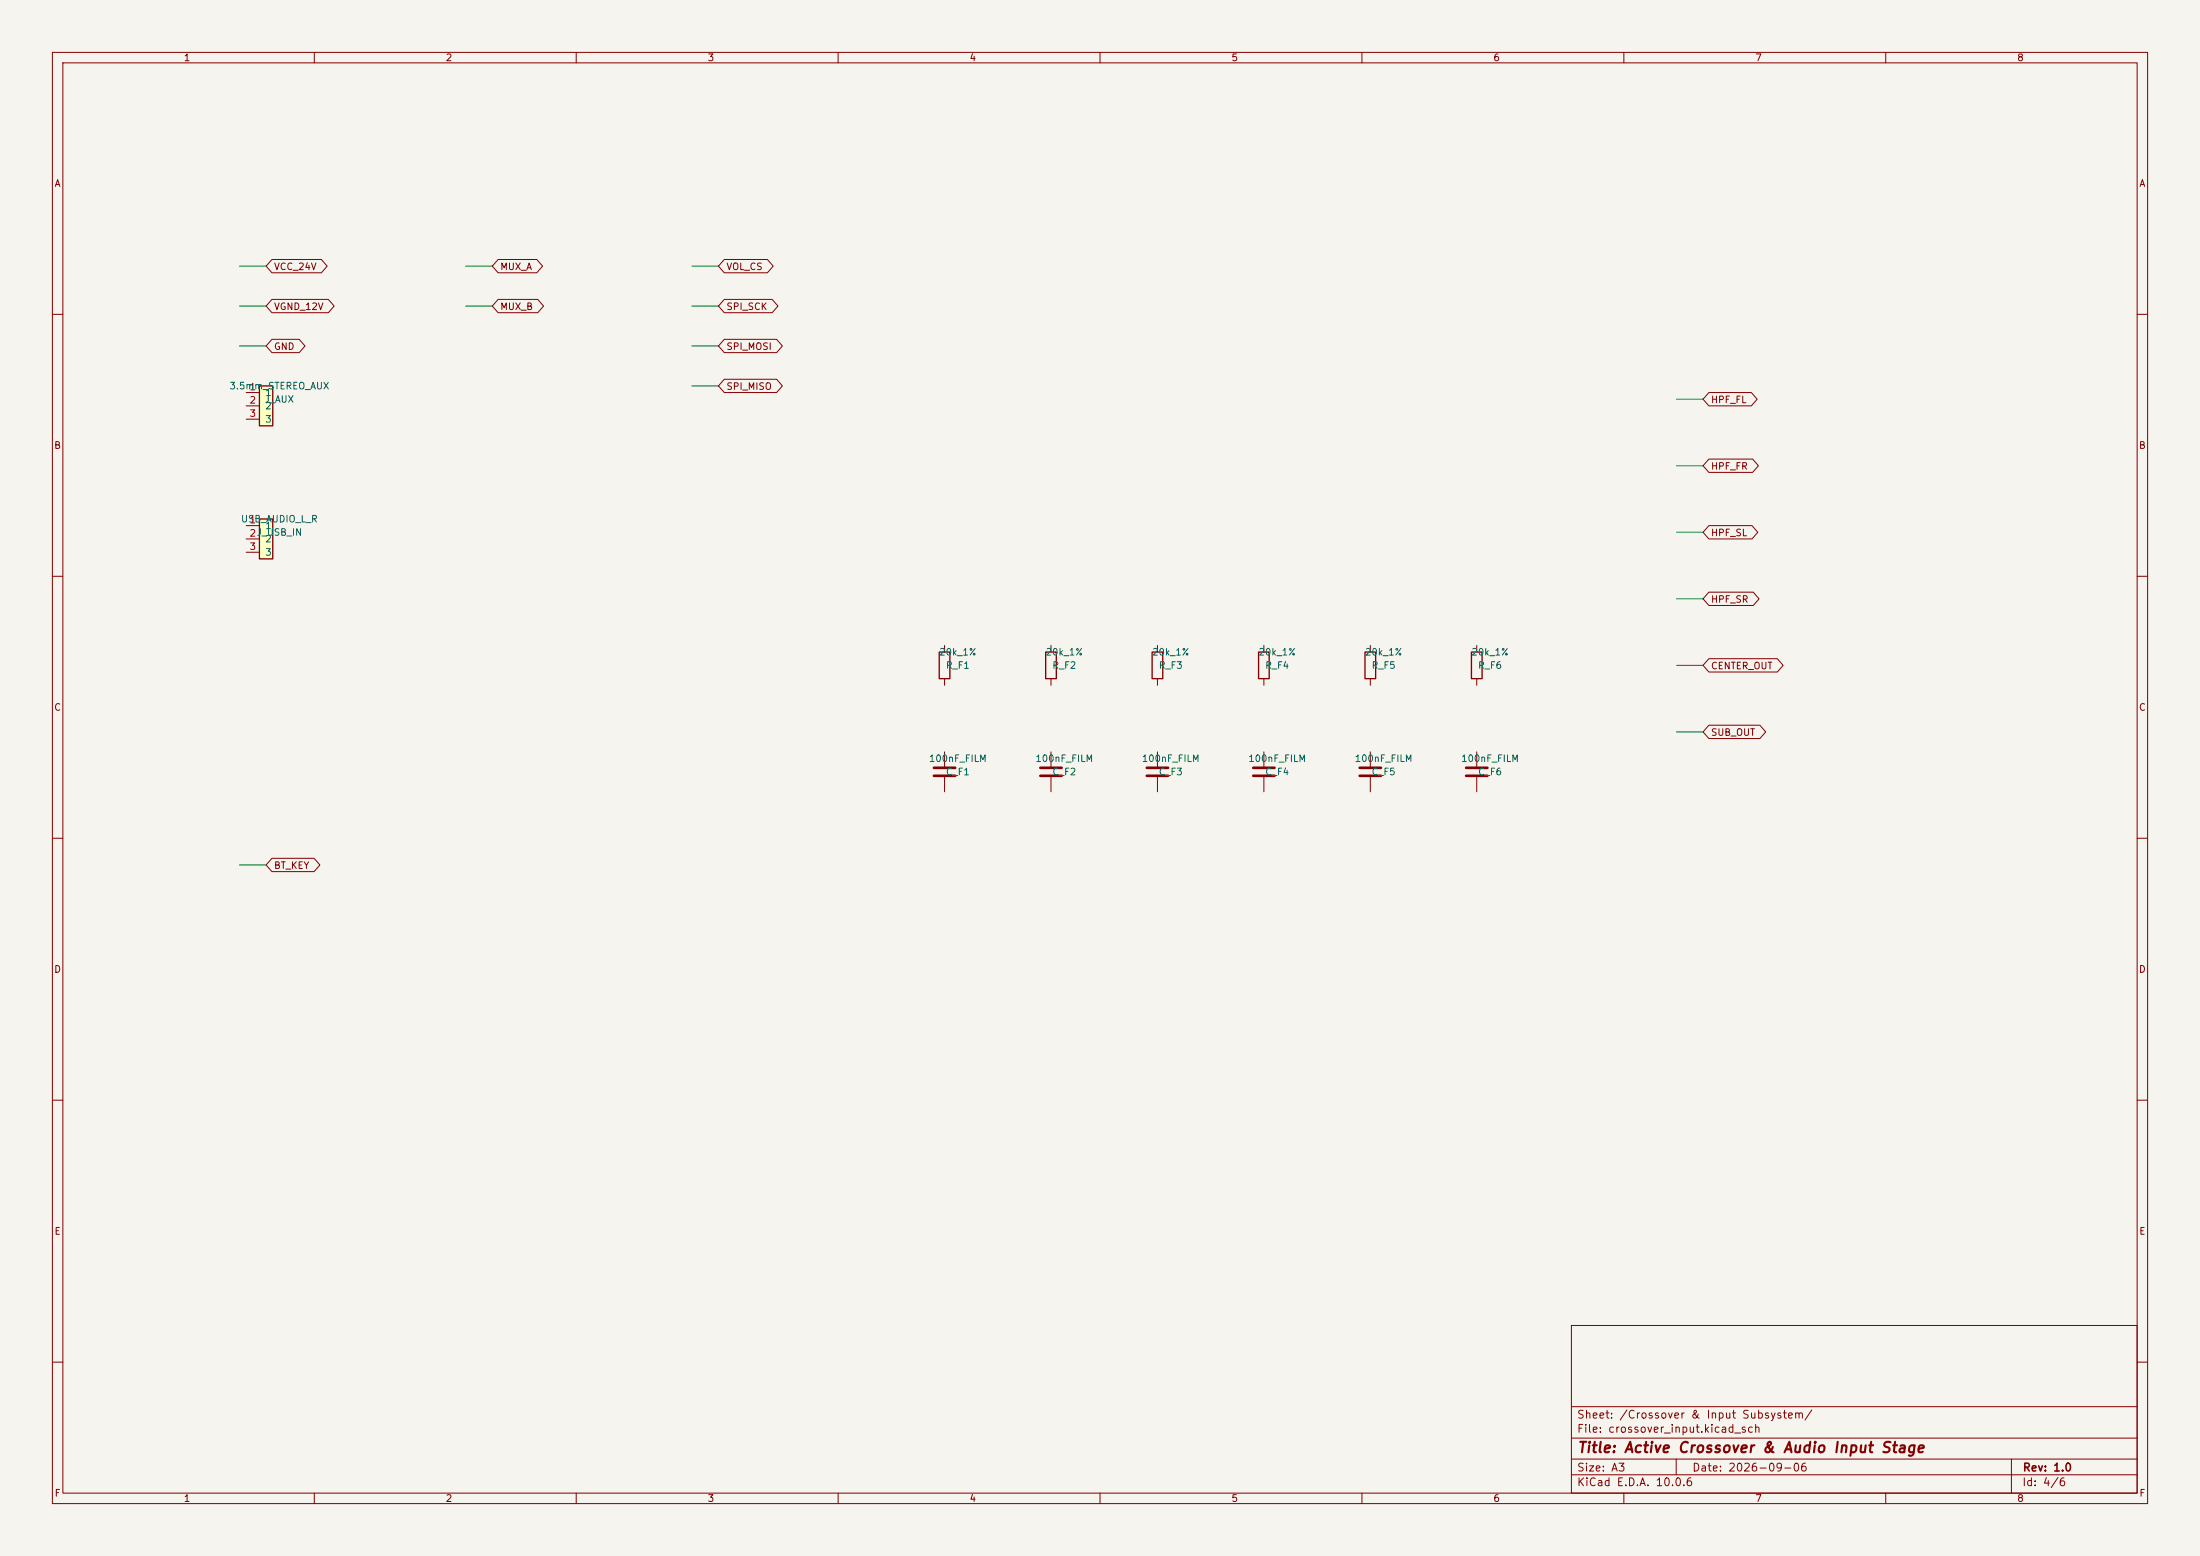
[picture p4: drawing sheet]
<svg xmlns="http://www.w3.org/2000/svg" width="420mm" height="297mm" viewBox="0 0 420 297" stroke-linecap="round" stroke-linejoin="round" font-family="sans-serif">
<path d="M0 0h420v297h-420z" fill="#f5f4ef" stroke="#f5f4ef" stroke-width=".19"/>
<g fill="none" stroke="#840000" stroke-width=".19">
<path d="M10 10h400v277h-400zM12 12h396v273h-396zM60 10v2M110 10v2M160 10v2M210 10v2M260 10v2M310 10v2M360 10v2M10 60h2M408 60h2M10 110h2"/>
<path d="M408 110h2M10 160h2M408 160h2M10 210h2M408 210h2M300 253h108v32h-108zM10 260h2M300 278.5h108M300 274.5h108M300 268.5h108M320 278.5v3M384 278.5v6.5"/>
<path d="M408 260h2M60 285v2M110 285v2M160 285v2M210 285v2M260 285v2M300 281.5h108M310 285v2M360 285v2"/>
</g>
<path d="M49.5 99.1h2.6v7.6h-2.6z" fill="#ffffc2"/>
<path d="M49.5 99.1h2.6v7.6h-2.6zM179.3 124.5h2v5h-2zM199.6 124.5h2.1v5h-2.1zM219.9 124.5h2.1v5h-2.1zM240.3 124.5h2v5h-2zM260.6 124.5h2v5h-2zM280.9 124.5h2v5h-2z" fill="none" stroke="#840000" stroke-width=".25"/>
<g fill="none" stroke="#840000" stroke-width=".19">
<path d="M47 100.3h2.5M47 102.9h2.5M47 105.4h2.5M180.3 123.2v1.3M180.3 129.5v1.3M200.6 123.2v1.3M200.6 129.5v1.3M221 123.2v1.3M221 129.5v1.3M241.3 123.2v1.3M241.3 129.5v1.3M261.6 123.2v1.3"/>
<path d="M261.6 129.5v1.3M281.9 123.2v1.3M281.9 129.5v1.3M180.3 143.5v3.1M180.3 148.1v3M200.6 143.5v3.1M200.6 148.1v3M221 143.5v3.1M221 148.1v3M241.3 143.5v3.1M241.3 148.1v3M261.6 143.5v3.1"/>
<path d="M261.6 148.1v3M281.9 143.5v3.1M281.9 148.1v3"/>
</g>
<path d="M178.3 146.6h4.1M178.3 148.1h4.1M198.6 146.6h4.1M198.6 148.1h4.1M218.9 146.6h4.1M218.9 148.1h4.1M239.2 146.6h4.1M239.2 148.1h4.1M259.6 146.6h4M259.6 148.1h4M279.9 146.6h4.1M279.9 148.1h4.1" fill="none" stroke="#840000" stroke-width=".51"/>
<path d="M49.5 73.7h2.6v7.6h-2.6z" fill="#ffffc2"/>
<path d="M49.5 73.7h2.6v7.6h-2.6z" fill="none" stroke="#840000" stroke-width=".25"/>
<g fill="none" stroke="#840000" stroke-width=".19">
<path d="M51.9 57.1h10.8l1.1 1.3-1.1 1.3h-10.8l-1.1-1.3zM51.9 49.5h9.4l1.2 1.3-1.2 1.3h-9.4l-1.1-1.3zM95.1 49.5h7.4l1.1 1.3-1.1 1.3h-7.4l-1.1-1.3zM95.1 57.1h7.6l1.1 1.3-1.1 1.3h-7.6l-1.1-1.3zM138.3 49.5h8.2l1.1 1.3-1.1 1.3h-8.2l-1.1-1.3zM138.3 57.1h9.1l1.1 1.3-1.1 1.3h-9.1l-1.1-1.3zM47 74.9h2.5M47 77.5h2.5M51.9 64.8h5.2l1.1 1.2-1.1 1.3h-5.2l-1.1-1.3zM138.3 72.4h10l1.1 1.3-1.1 1.2h-10l-1.1-1.2zM138.3 64.8h10l1.1 1.2-1.1 1.3h-10l-1.1-1.3zM326.2 74.9h8.1l1.2 1.3-1.2 1.3h-8.1l-1.1-1.3z"/>
<path d="M47 80h2.5M326.2 87.6h8.4l1.1 1.3-1.1 1.3h-8.4l-1.1-1.3zM326.2 100.3h8.3l1.1 1.3-1.1 1.3h-8.3l-1.1-1.3zM326.2 113h8.5l1.1 1.3-1.1 1.3h-8.5l-1.1-1.3zM326.2 138.4h9.8l1.1 1.3-1.1 1.3h-9.8l-1.1-1.3zM326.2 125.7h13.1l1.1 1.3-1.1 1.3h-13.1l-1.1-1.3zM51.9 163.8h8.1l1.1 1.3-1.1 1.3h-8.1l-1.1-1.3z"/>
</g>
<g fill="none" stroke="#009600" stroke-width=".19">
<path d="M45.7 58.4h5.1M45.7 50.8h5.1M88.9 58.4h5.1M88.9 50.8h5.1M132.1 58.4h5.1M132.1 50.8h5.1M45.7 66h5.1M132.1 73.7h5.1M132.1 66h5.1M320 76.2h5.1M320 88.9h5.1M320 101.6h5.1"/>
<path d="M320 114.3h5.1M320 139.7h5.1M320 127h5.1M45.7 165.1h5.1"/>
</g>
<text font-size="2" fill="#840000" x="301" y="277.8">Title: Active Crossover &amp; Audio Input Stage</text>
<g font-size="1.5" fill="#840000">
<text x="300.9" y="273.8">File: crossover_input.kicad_sch</text>
<text x="300.9" y="271.1">Sheet: /Crossover &amp; Input Subsystem/</text>
<text x="300.9" y="281.2">Size: A3</text>
<text x="322.9" y="281.2">Date: 2026-09-06</text>
<text x="386" y="281.2">Rev: 1.0</text>
<text x="300.9" y="284">KiCad E.D.A. 10.0.6</text>
<text x="385.9" y="284">Id: 4/6</text>
</g>
<g font-size="1.3" fill="#840000">
<text x="35" y="12">1</text>
<text x="85" y="12">2</text>
<text x="135" y="12">3</text>
<text x="185" y="12">4</text>
<text x="235" y="12">5</text>
<text x="285" y="12">6</text>
<text x="335" y="12">7</text>
<text x="385" y="12">8</text>
<text x="10.3" y="36">A</text>
<text x="408.3" y="36">A</text>
<text x="52.2" y="51.9">VCC_24V</text>
<text x="95.4" y="51.9">MUX_A</text>
<text x="138.6" y="51.9">VOL_CS</text>
<text x="52.2" y="59.5">VGND_12V</text>
<text x="95.4" y="59.5">MUX_B</text>
<text x="138.6" y="59.5">SPI_SCK</text>
<text x="52.2" y="67.1">GND</text>
<text x="138.6" y="67.1">SPI_MOSI</text>
<text x="138.6" y="74.7">SPI_MISO</text>
<text x="326.5" y="77.3">HPF_FL</text>
<text x="10.2" y="86">B</text>
<text x="326.5" y="90">HPF_FR</text>
<text x="408.2" y="86">B</text>
<text x="326.5" y="102.7">HPF_SL</text>
<text x="326.5" y="115.4">HPF_SR</text>
<text x="326.5" y="128.1">CENTER_OUT</text>
<text x="10.2" y="136">C</text>
<text x="408.2" y="136">C</text>
<text x="326.5" y="140.8">SUB_OUT</text>
<text x="52.2" y="166.2">BT_KEY</text>
<text x="10.2" y="186">D</text>
<text x="408.2" y="186">D</text>
<text x="10.3" y="236">E</text>
<text x="408.3" y="236">E</text>
<text x="10.3" y="286">F</text>
<text x="35" y="287">1</text>
<text x="85" y="287">2</text>
<text x="135" y="287">3</text>
<text x="185" y="287">4</text>
<text x="235" y="287">5</text>
<text x="285" y="287">6</text>
<text x="335" y="287">7</text>
<text x="385" y="287">8</text>
<text x="408.3" y="286">F</text>
</g>
<g font-size="1.3" fill="#006464">
<text x="43.7" y="74.6">3.5mm_STEREO_AUX</text>
<text x="50.4" y="77.2">J_AUX</text>
<text x="50.5" y="75.9">1</text>
<text x="50.5" y="78.4">2</text>
<text x="50.5" y="81">3</text>
<text x="45.9" y="100">USB_AUDIO_L_R</text>
<text x="50.5" y="101.3">1</text>
<text x="50.5" y="103.8">2</text>
<text x="50.5" y="106.4">3</text>
<text x="179.2" y="125.4">20k_1%</text>
<text x="199.5" y="125.4">20k_1%</text>
<text x="219.8" y="125.4">20k_1%</text>
<text x="240.2" y="125.4">20k_1%</text>
<text x="260.5" y="125.4">20k_1%</text>
<text x="280.8" y="125.4">20k_1%</text>
<text x="180.5" y="128">R_F1</text>
<text x="200.8" y="128">R_F2</text>
<text x="221.1" y="128">R_F3</text>
<text x="241.4" y="128">R_F4</text>
<text x="261.7" y="128">R_F5</text>
<text x="282.1" y="128">R_F6</text>
<text x="177.2" y="145.7">100nF_FILM</text>
<text x="180.5" y="148.3">C_F1</text>
<text x="197.5" y="145.7">100nF_FILM</text>
<text x="200.8" y="148.3">C_F2</text>
<text x="217.9" y="145.7">100nF_FILM</text>
<text x="221.1" y="148.3">C_F3</text>
<text x="238.2" y="145.7">100nF_FILM</text>
<text x="241.4" y="148.3">C_F4</text>
<text x="258.5" y="145.7">100nF_FILM</text>
<text x="261.7" y="148.3">C_F5</text>
<text x="278.8" y="145.7">100nF_FILM</text>
<text x="282.1" y="148.3">C_F6</text>
</g>
<g font-size="1.3" fill="#a90000">
<text x="47.5" y="74.8">1</text>
<text x="47.5" y="77.3">2</text>
<text x="47.5" y="79.9">3</text>
<text x="47.5" y="100.2">1</text>
<text x="47.5" y="102.7">2J_USB_IN</text>
<text x="47.5" y="105.3">3</text>
</g>
</svg>
